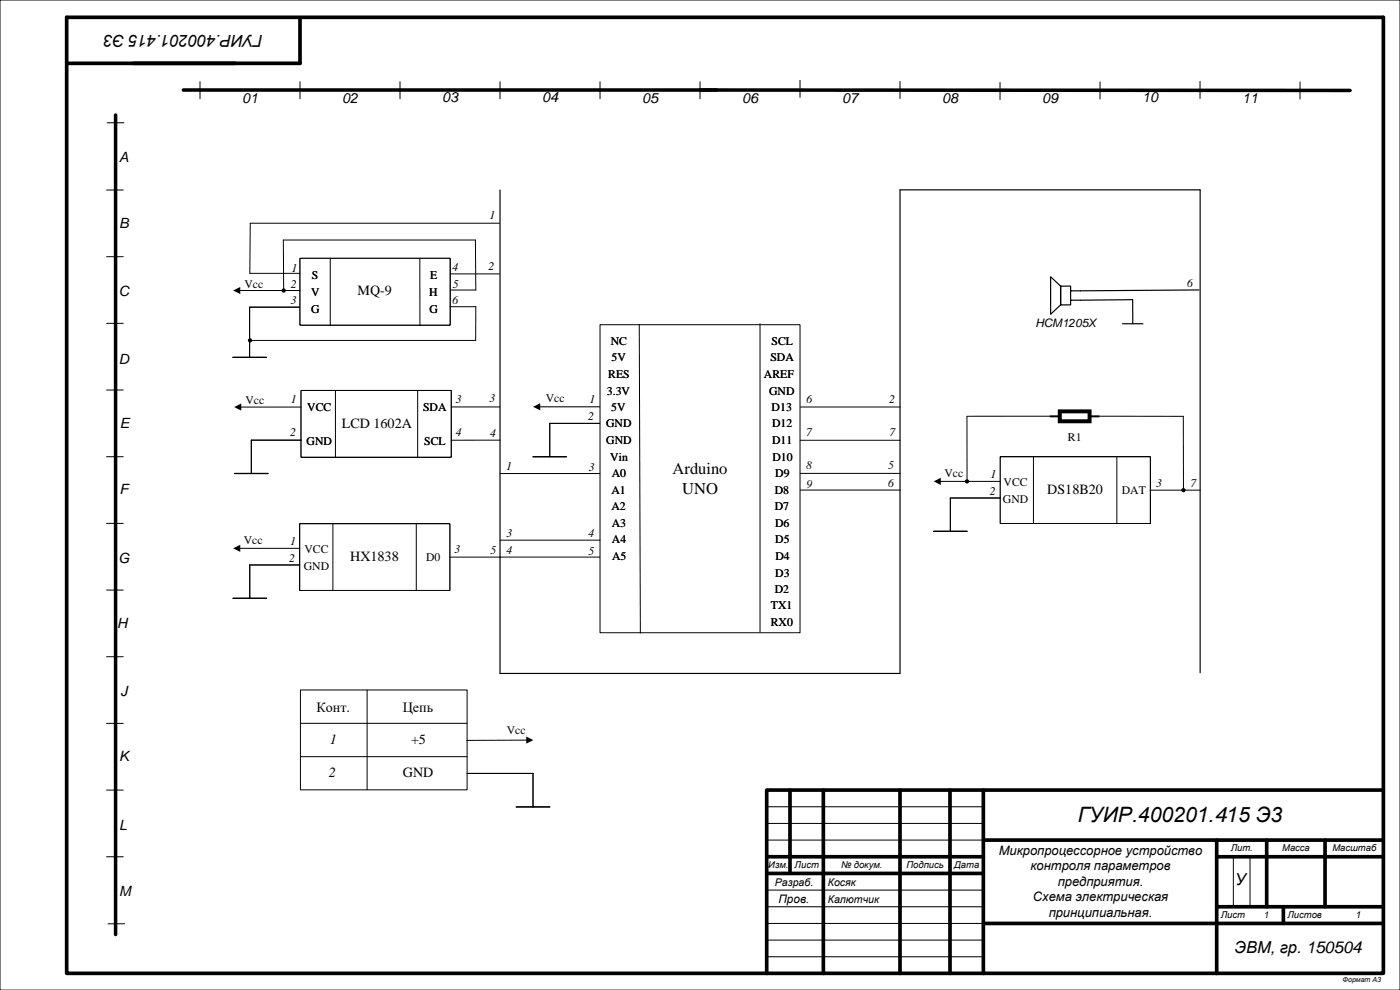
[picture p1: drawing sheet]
<svg xmlns="http://www.w3.org/2000/svg" width="420mm" height="297mm" viewBox="0 0 420 297" stroke-linecap="round" stroke-linejoin="round" font-family="sans-serif">
<g fill="none" stroke="#000" stroke-width=".3">
<path d="M0 0h420v297h-420zM70.5 19h19.5zM32.2 36.8h5M60 24.5v5.1M90 24.5v5.1M120 24.5v5.1M150 24.5v5.1M180 24.5v5.1M210 24.5v5.1M240 24.1v5.1M270 24.4v5.2M300 24.7v5.2"/>
<path d="M330 24.6v5.1M360 24.4v5.2M390 24.6v5.1M32 57h5M32 77h5M32 97h5M32 117h5M32 137h5M32 157h5M32 177h5M32 197h5M32 217h5"/>
<path d="M32 237h5M32 257h5M230 242h65M230 247h65M230 252h65M370 257v15M375 257v15M32.4 277.1h5M230 267h65M230 272h65M230 277h65.1M230 282h65"/>
<path d="M230 287h65"/>
</g>
<g fill="none" stroke="#000" stroke-width="1.1">
<path d="M20 5.2h395v286.8h-395zM90 5.4v13.6h-69.5M34.7 34.5v245.8M55 27h160M210 27l195 .1M237 237v25M247 237v55M270 237v55M285 237v55M295 237v55M415 237h-185v55M230 257h65"/>
<path d="M295 252h119.9M365 252v40M365 257h49.9M380 252v20M397.5 252v20M230 262h65M295.1 277h119.8M365 272h49.9M385 272v5"/>
</g>
<path d="M180 97.4h60v92.4h-60z" fill-rule="evenodd" fill="#fff"/>
<path d="M180 97.4h60v92.4h-60zM191.8 97.3l.3 92.6M228 97.1v92.5" fill="none" stroke="#000" stroke-width=".3"/>
<path d="M90.1 207h50v29.9h-50z" fill-rule="evenodd" fill="#fff"/>
<path d="M149.9 67h-74.8l-.2 15h15.1M89.9 92.1h-15v15.1M134.9 87h7.8M134.9 82.2h14.9M135.1 122.1h14.9M240.1 122.1h30M90.1 207h50v29.9h-50zM90.1 217h50M110.1 207v29.9M90.2 227h49.9M140.1 232h19.8v10.1" fill="none" stroke="#000" stroke-width=".3"/>
<path d="M270 57v145h-120v-145M69.9 107.2h10M154.9 242.1h10" fill="none" stroke="#000" stroke-width=".35"/>
<path d="M90 77.5h45v20h-45z" fill-rule="evenodd" fill="#fff"/>
<path d="M90 77.5h45v20h-45zM99.1 77.6v20M125.9 77.6l.1 19.9" fill="none" stroke="#000" stroke-width=".3"/>
<path d="M90 77.5h45v20h-45z" fill-rule="evenodd" fill="#fff"/>
<path d="M90 77.5h45v20h-45zM99.1 77.6v20M125.9 77.6l.1 19.9" fill="none" stroke="#000" stroke-width=".3"/>
<path d="M90 77.5h45v20h-45z" fill-rule="evenodd" fill="#fff"/>
<path d="M90 77.5h45v20h-45zM99.1 77.6v20M125.9 77.6l.1 19.9M135 92h7.7M240.1 132.1h30M150 142h30M240 142h30M240.1 147h30M149.9 167.1h30M150 162h30M158.1 222l-18.1 .1" fill="none" stroke="#000" stroke-width=".3"/>
<path d="M270 57h90v144.8" fill="none" stroke="#000" stroke-width=".35"/>
<path d="M157.9 220.9l2.1 1.1-2.1 1.1z" fill="#000"/>
<path d="M90.3 117.1h45v20h-45z" fill-rule="evenodd" fill="#fff"/>
<path d="M90.3 117.1h45v20h-45zM100.6 117.2v20M125.3 117.2v19.9" fill="none" stroke="#000" stroke-width=".3"/>
<path d="M90.3 117.1h45v20h-45z" fill-rule="evenodd" fill="#fff"/>
<path d="M90.3 117.1h45v20h-45zM100.6 117.2v20M125.3 117.2v19.9" fill="none" stroke="#000" stroke-width=".3"/>
<path d="M90.3 117.1h45v20h-45z" fill-rule="evenodd" fill="#fff"/>
<path d="M90.3 117.1h45v20h-45zM100.6 117.2v20M125.3 117.2v19.9" fill="none" stroke="#000" stroke-width=".3"/>
<path d="M89.9 157.1h45v20h-45z" fill-rule="evenodd" fill="#fff"/>
<path d="M89.9 157.1h45v20h-45zM99.9 157.1v20M124.9 157.1v20" fill="none" stroke="#000" stroke-width=".3"/>
<path d="M89.9 157.1h45v20h-45z" fill-rule="evenodd" fill="#fff"/>
<path d="M89.9 157.1h45v20h-45zM99.9 157.1v20M124.9 157.1v20" fill="none" stroke="#000" stroke-width=".3"/>
<path d="M89.9 157.1h45v20h-45z" fill-rule="evenodd" fill="#fff"/>
<path d="M89.9 157.1h45v20h-45zM99.9 157.1v20M124.9 157.1v20M71.8 164.5h18.1M89.9 169.5h-15v10M134.9 167.1h15.3" fill="none" stroke="#000" stroke-width=".3"/>
<path d="M315.2 83l3 2.8v5.7l-3 2.8zM318.2 85.8h3v5.7h-3zM336.8 97.1h6M339.8 89.9l-18.6 .2M339.8 89.9v7.2M359.7 87l-38.5 .2M69.9 179.5h10.1" fill="none" stroke="#000" stroke-width=".35"/>
<g fill="#000">
<path d="M69.9 164.5l2.2-1.1v2.1z"/>
<path d="M317.3 122.8h10.2v4.2h-10.2v-1.2h1.2v-1.8h7.8v1.8h-9z" fill-rule="evenodd"/>
</g>
<path d="M314.9 124.9h3M326.9 124.9h2.9" fill="none" stroke="#000" stroke-width=".6"/>
<path d="M300.1 137h45v20h-45z" fill-rule="evenodd" fill="#fff"/>
<path d="M300.1 137h45v20h-45zM310 137v20M335 137v20" fill="none" stroke="#000" stroke-width=".3"/>
<path d="M300.1 137h45v20h-45z" fill-rule="evenodd" fill="#fff"/>
<path d="M300.1 137h45v20h-45zM310 137v20M335 137v20" fill="none" stroke="#000" stroke-width=".3"/>
<path d="M300.1 137h45v20h-45z" fill-rule="evenodd" fill="#fff"/>
<g fill="none" stroke="#000" stroke-width=".3">
<path d="M71.8 87.1h18.1M142.7 92v10.1M142.7 87l-.1-15h-57.6l.1 15.1M75 102.1h67.7M72.1 122.1h18.2M90.4 132h-15v10M150 132h-14.6M161.8 122h18.1M179.9 127h-15v10M290.1 124.9v19.5M300.1 137h45v20h-45zM310 137v20"/>
<path d="M314.9 124.8l-24.8 .1M329.8 124.8l25.2 .1v22.1M335 137v20M282 144.4h18.1M300.1 149.4h-15v10M345.1 147h15"/>
</g>
<path d="M85.1 87.1v.1M75 101.7v.2M159.9 137h10.1M70.4 142h10M280.1 159.4h10M289.7 144.4h.2M355.4 146.9l-.2 .1" fill="none" stroke="#000" stroke-width=".35"/>
<g fill="#000">
<path d="M69.9 87.1l2.2-1v2.1zM70.2 122.1l2.2-1.1v2.2zM159.9 122l2.2-1v2.1zM280.1 144.4l2.1-1.1v2.2z"/>
<circle cx="85.1" cy="87.2" r=".65"/>
<circle cx="75" cy="102.1" r=".64"/>
<circle cx="290.1" cy="144.4" r=".64"/>
<circle cx="355" cy="147" r=".65"/>
</g>
<text font-size="6.3" x="323.3" y="246.4">ГУИР.400201.415 Э3</text>
<g font-size="5">
<text x="78.8" y="10.6" transform="rotate(-180 78.8 10.6)">ГУИР.400201.415 Э3</text>
<text x="201.8" y="142.1">Аrduino</text>
<text x="204.7" y="148.1">UNO</text>
<text x="370.6" y="265.5">У</text>
<text x="370.4" y="285.8">ЭВМ, гр. 150504</text>
</g>
<g font-size="4.2">
<text x="72.7" y="30.8">01</text>
<text x="102.7" y="30.8">02</text>
<text x="132.7" y="30.7">03</text>
<text x="162.7" y="30.7">04</text>
<text x="192.7" y="30.8">05</text>
<text x="222.7" y="30.8">06</text>
<text x="252.7" y="30.8">07</text>
<text x="282.7" y="30.8">08</text>
<text x="312.7" y="30.8">09</text>
<text x="342.7" y="30.7">10</text>
<text x="372.7" y="30.8">11</text>
<text x="35.8" y="48.6">A</text>
<text x="35.8" y="68.3">B</text>
<text x="35.7" y="88.6">C</text>
<text x="107.3" y="88.6">MQ-9</text>
<text x="35.7" y="109.1">D</text>
<text x="35.9" y="128.3">E</text>
<text x="102.5" y="128.5">LCD 1602A</text>
<text x="35.9" y="148.3">F</text>
<text x="314.2" y="148.1">DS18B20</text>
<text x="35.5" y="168.9">G</text>
<text x="105.1" y="168.2">HX1838</text>
<text x="35.2" y="188.3">H</text>
<text x="36.1" y="208.9">J</text>
<text x="94.9" y="213.4">Конт.</text>
<text x="120.8" y="213.5">Цепь</text>
<text x="98.9" y="223.2">1</text>
<text x="123.3" y="223.2">+5</text>
<text x="35.8" y="228.3">K</text>
<text x="98.7" y="233.2">2</text>
<text x="120.9" y="233.1">GND</text>
<text x="35.8" y="248.9">L</text>
<text x="35.7" y="268.8">M</text>
</g>
<g font-size="3.9">
<text x="299.6" y="256.4">Микропроцессорное устройство</text>
<text x="309.1" y="261">контроля параметров</text>
<text x="317.3" y="265.7">предприятия.</text>
<text x="309.9" y="270.4">Схема электрическая</text>
<text x="314.6" y="275">принципиальная.</text>
</g>
<g font-size="3.5">
<text x="146.8" y="65.6">1</text>
<text x="87.4" y="81.5">1</text>
<text x="93.6" y="83.7">S</text>
<text x="129" y="83.7">E</text>
<text x="135.8" y="81.3">4</text>
<text x="146.6" y="80.9">2</text>
<text x="73.3" y="86.3">Vcc</text>
<text x="87.3" y="86.4">2</text>
<text x="93.3" y="88.7">V</text>
<text x="128.8" y="88.6">H</text>
<text x="135.8" y="86.4">5</text>
<text x="356.1" y="86">6</text>
<text x="87.2" y="91.2">3</text>
<text x="93.3" y="93.8">G</text>
<text x="128.9" y="93.8">G</text>
<text x="135.8" y="91.3">6</text>
<text x="310.6" y="98.1">HCM1205X</text>
<text x="183.2" y="103.4">NC</text>
<text x="231.5" y="103.4">SCL</text>
<text x="182.4" y="113.3">RES</text>
<text x="183.5" y="108.2">5V</text>
<text x="229.2" y="113.3">AREF</text>
<text x="231.1" y="108.2">SDA</text>
<text x="182.1" y="118.5">3.3V</text>
<text x="230.7" y="118.5">GND</text>
<text x="73.6" y="121.3">Vcc</text>
<text x="87.3" y="120.9">1</text>
<text x="92.2" y="123.4">VCC</text>
<text x="126.9" y="123.3">SDA</text>
<text x="136.8" y="120.9">3</text>
<text x="146.9" y="120.6">3</text>
<text x="163.7" y="120.5">Vcc</text>
<text x="176.8" y="121">1</text>
<text x="183.4" y="123.2">5V</text>
<text x="231.5" y="123.2">D13</text>
<text x="241.9" y="120.9">6</text>
<text x="266.7" y="120.8">2</text>
<text x="87" y="130.9">2</text>
<text x="136.7" y="130.9">4</text>
<text x="147" y="131.1">4</text>
<text x="176.4" y="126.1">2</text>
<text x="181.8" y="128.2">GND</text>
<text x="231.6" y="128.2">D12</text>
<text x="241.9" y="130.9">7</text>
<text x="266.8" y="130.8">7</text>
<text x="92" y="133.5">GND</text>
<text x="127.3" y="133.4">SCL</text>
<text x="181.9" y="133.1">GND</text>
<text x="231.7" y="133.1">D11</text>
<text x="320.4" y="132.2">R1</text>
<text x="151.8" y="141.1">1</text>
<text x="176.6" y="141.2">3</text>
<text x="183.1" y="138.3">Vin</text>
<text x="183.6" y="143.1">A0</text>
<text x="231.7" y="138.3">D10</text>
<text x="232.6" y="143.1">D9</text>
<text x="241.9" y="140.6">8</text>
<text x="266.4" y="140.7">5</text>
<text x="283.3" y="143.1">Vcc</text>
<text x="297.2" y="143.4">1</text>
<text x="183.4" y="148.3">A1</text>
<text x="232.5" y="148.3">D8</text>
<text x="241.9" y="146.3">9</text>
<text x="266.4" y="146.2">6</text>
<text x="296.9" y="148.4">2</text>
<text x="301.1" y="145.7">VCC</text>
<text x="336.5" y="148.2">DAT</text>
<text x="346.9" y="146">3</text>
<text x="357.2" y="146">7</text>
<text x="183.4" y="153.1">A2</text>
<text x="232.4" y="153.1">D7</text>
<text x="300.9" y="150.7">GND</text>
<text x="152" y="161">3</text>
<text x="176.5" y="161.2">4</text>
<text x="183.5" y="158">A3</text>
<text x="232.5" y="158">D6</text>
<text x="73.1" y="163.2">Vcc</text>
<text x="87.1" y="163.5">1</text>
<text x="91.3" y="165.8">VCC</text>
<text x="136.4" y="165.9">3</text>
<text x="147.1" y="166">5</text>
<text x="151.9" y="166.1">4</text>
<text x="176.5" y="166.4">5</text>
<text x="183.6" y="163">A4</text>
<text x="232.6" y="163">D5</text>
<text x="86.7" y="168.7">2</text>
<text x="91.1" y="170.9">GND</text>
<text x="127.8" y="168.3">D0</text>
<text x="183.6" y="168.1">A5</text>
<text x="232.6" y="173.2">D3</text>
<text x="232.6" y="168.1">D4</text>
<text x="232.4" y="177.9">D2</text>
<text x="231.3" y="182.7">TX1</text>
<text x="231.2" y="187.8">RX0</text>
<text x="152" y="220.3">Vcc</text>
<text x="233.5" y="271">Пров.</text>
</g>
<g font-size="3.2">
<text x="232.4" y="265.8">Разраб.</text>
<text x="248.4" y="265.9">Косяк</text>
<text x="248.4" y="271">Калютчик</text>
</g>
<g font-size="2.8">
<text x="369.2" y="255.4">Лит.</text>
<text x="384.6" y="255.4">Масса</text>
<text x="399.7" y="255.4">Масштаб</text>
<text x="230.5" y="260.4">Изм.</text>
<text x="238.4" y="260.4">Лист</text>
<text x="252.3" y="260.4">№ докум.</text>
<text x="271.9" y="260.4">Подпись</text>
<text x="286.3" y="260.4">Дата</text>
<text x="366.2" y="275.4">Лист</text>
<text x="379" y="275.4">1</text>
<text x="386.2" y="275.4">Листов</text>
<text x="406.8" y="275.4">1</text>
</g>
<text font-size="2.1" x="402.7" y="294.5">Формат А3</text>
</svg>
